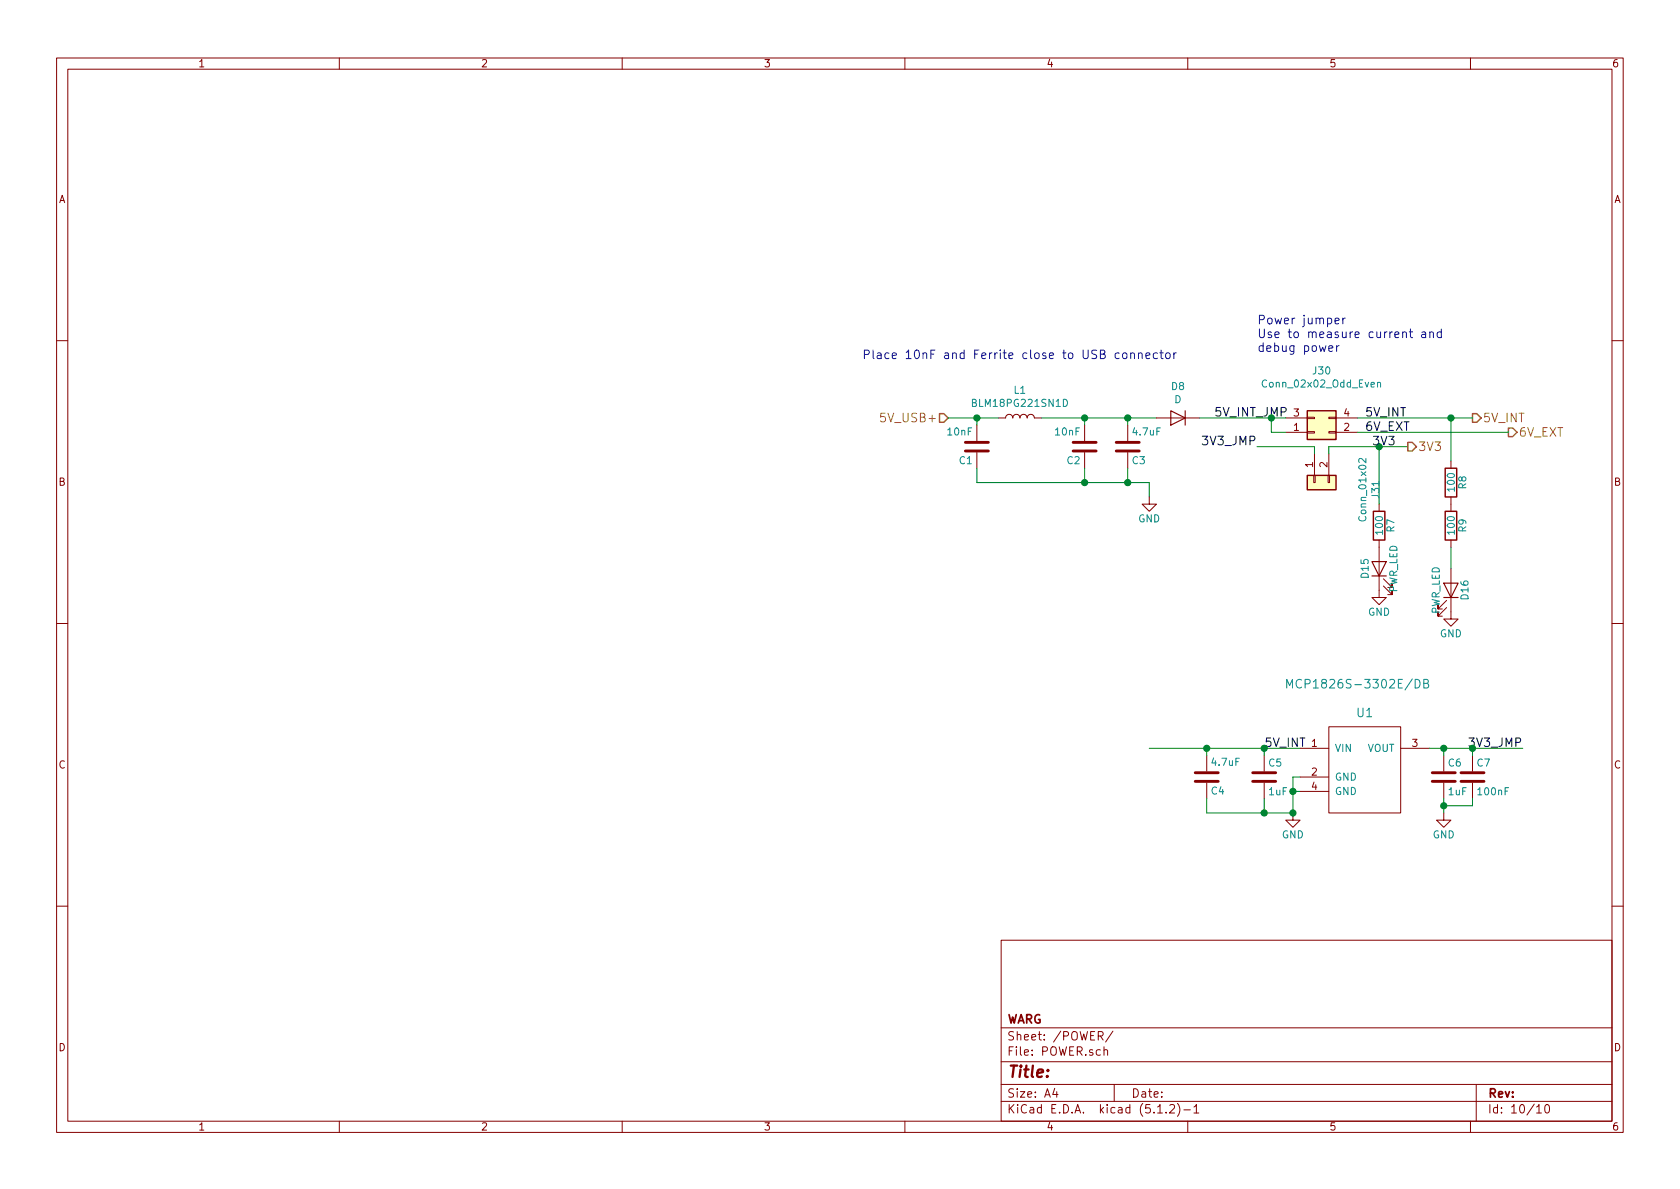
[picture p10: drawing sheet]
EESchema Schematic File Version 4
LIBS:ZP-Breakout-cache
EELAYER 29 0
EELAYER END
$Descr A4 11693 8268
encoding utf-8
Sheet 10 10
Title ""
Date ""
Rev ""
Comp "WARG"
Comment1 ""
Comment2 ""
Comment3 ""
Comment4 ""
$EndDescr
$Comp
L power:GND #PWR0105
U 1 1
P 9000 5650
F 0 "#PWR0105" H 9000 5400 50  0001 C CNN
F 1 "GND" H 9000 5500 50  0000 C CNN
F 2 "" H 9000 5650 50  0000 C CNN
F 3 "" H 9000 5650 50  0000 C CNN
	1    9000 5650
	1    0    0    -1  
$EndComp
$Comp
L Device:C C6
U 1 1
P 10050 5400
F 0 "C6" H 10075 5500 50  0000 L CNN
F 1 "1uF" H 10075 5300 50  0000 L CNN
F 2 "Capacitor_SMD:C_0603_1608Metric_Pad0.84x1.00mm_HandSolder" H 10088 5250 50  0001 C CNN
F 3 "https://search.murata.co.jp/Ceramy/image/img/A01X/G101/ENG/GRM188R61E105KA12-01.pdf" H 10050 5400 50  0001 C CNN
F 4 "CAPP-004" H 10050 5400 60  0001 C CNN "part_num"
	1    10050 5400
	1    0    0    -1  
$EndComp
$Comp
L power:GND #PWR0106
U 1 1
P 10050 5650
F 0 "#PWR0106" H 10050 5400 50  0001 C CNN
F 1 "GND" H 10050 5500 50  0000 C CNN
F 2 "" H 10050 5650 50  0000 C CNN
F 3 "" H 10050 5650 50  0000 C CNN
	1    10050 5650
	1    0    0    -1  
$EndComp
$Comp
L Device:C C7
U 1 1
P 10250 5400
F 0 "C7" H 10275 5500 50  0000 L CNN
F 1 "100nF" H 10275 5300 50  0000 L CNN
F 2 "Capacitor_SMD:C_0603_1608Metric_Pad0.84x1.00mm_HandSolder" H 10288 5250 50  0001 C CNN
F 3 "https://search.murata.co.jp/Ceramy/image/img/A01X/G101/ENG/GRM188R71E104KA01-01.pdf" H 10250 5400 50  0001 C CNN
F 4 "CAPP-005" H 10250 5400 60  0001 C CNN "part_num"
	1    10250 5400
	1    0    0    -1  
$EndComp
Text Label 8800 5200 0    59   ~ 0
5V_INT
Text Label 10600 5200 2    59   ~ 0
3V3_JMP
$Comp
L WARG:MCP1826S-3302E_DB U1
U 1 1
P 9550 5350
F 0 "U1" H 9500 5750 60  0000 C CNN
F 1 "MCP1826S-3302E/DB" H 9450 5950 60  0000 C CNN
F 2 "Package_TO_SOT_SMD:SOT-223" H 9400 5650 60  0001 C CNN
F 3 "http://ww1.microchip.com/downloads/en/DeviceDoc/22057B.pdf" H 9500 5750 60  0001 C CNN
F 4 "REGU-002" H 9600 5850 60  0001 C CNN "part_num"
	1    9550 5350
	1    0    0    -1  
$EndComp
Text Notes 8750 2450 0    60   ~ 0
Power jumper\nUse to measure current and\ndebug power
$Comp
L Device:C C5
U 1 1
P 8800 5400
F 0 "C5" H 8825 5500 50  0000 L CNN
F 1 "1uF" H 8825 5300 50  0000 L CNN
F 2 "Capacitor_SMD:C_0603_1608Metric_Pad0.84x1.00mm_HandSolder" H 8838 5250 50  0001 C CNN
F 3 "https://search.murata.co.jp/Ceramy/image/img/A01X/G101/ENG/GRM188R61E105KA12-01.pdf" H 8800 5400 50  0001 C CNN
F 4 "CAPP-004" H 8800 5400 60  0001 C CNN "part_num"
	1    8800 5400
	1    0    0    -1  
$EndComp
Wire Wire Line
	9000 5650 8800 5650
Wire Wire Line
	8800 5650 8800 5550
Wire Wire Line
	8800 5200 8800 5250
Wire Wire Line
	8800 5200 9050 5200
Wire Wire Line
	10250 5200 10250 5250
Connection ~ 10250 5200
Connection ~ 10050 5600
Wire Wire Line
	10250 5600 10050 5600
Wire Wire Line
	10250 5550 10250 5600
Connection ~ 10050 5200
Wire Wire Line
	10050 5550 10050 5600
Wire Wire Line
	10050 5200 10050 5250
Wire Wire Line
	9950 5200 10050 5200
Connection ~ 9000 5500
Wire Wire Line
	9000 5500 9050 5500
Wire Wire Line
	9000 5400 9000 5500
Wire Wire Line
	9050 5400 9000 5400
Wire Wire Line
	10250 5200 10600 5200
Wire Wire Line
	10050 5600 10050 5650
Wire Wire Line
	10050 5200 10250 5200
Wire Wire Line
	9000 5500 9000 5650
$Comp
L Connector_Generic:Conn_02x02_Odd_Even J30
U 1 1
P 9150 3000
F 0 "J30" H 9200 2575 50  0000 C CNN
F 1 "Conn_02x02_Odd_Even" H 9200 2666 50  0000 C CNN
F 2 "Connector_PinSocket_2.54mm:PinSocket_2x02_P2.54mm_Vertical" H 9150 3000 50  0001 C CNN
F 3 "~" H 9150 3000 50  0001 C CNN
F 4 "CONN-008" H 9150 3000 50  0001 C CNN "part_num"
	1    9150 3000
	1    0    0    1   
$EndComp
Text HLabel 6600 2900 0    60   Input ~ 0
5V_USB+
Text HLabel 10500 3000 2    60   Output ~ 0
6V_EXT
Text Label 9500 3000 0    60   ~ 0
6V_EXT
Connection ~ 9000 5650
Wire Wire Line
	6600 2900 6800 2900
$Comp
L Device:L L1
U 1 1
P 7100 2900
F 0 "L1" V 7290 2900 50  0000 C CNN
F 1 "BLM18PG221SN1D" V 7199 2900 50  0000 C CNN
F 2 "Inductors_SMD:L_0603_HandSoldering" H 7100 2900 50  0001 C CNN
F 3 "https://www.murata.com/en-us/products/productdata/8796738650142/ENFA0003.pdf" H 7100 2900 50  0001 C CNN
	1    7100 2900
	0    -1   -1   0   
$EndComp
Wire Wire Line
	7250 2900 7550 2900
$Comp
L Device:C C?
U 1 1
P 6800 3100
AR Path="/5B0F2007/6056D5B4" Ref="C?"  Part="1" 
AR Path="/5917F3C3/6056D5B4" Ref="C1"  Part="1" 
F 0 "C1" H 6825 3200 50  0000 L CNN
F 1 "10nF" H 6825 3000 50  0000 L CNN
F 2 "Capacitor_SMD:C_0603_1608Metric_Pad0.84x1.00mm_HandSolder" H 7140 3100 50  0001 C CNN
F 3 "https://search.murata.co.jp/Ceramy/image/img/A01X/G101/ENG/GRM188R71H103KA01-01.pdf" H 6800 3100 50  0001 C CNN
F 4 "CAPP-010" H 6800 3100 60  0001 C CNN "part_num"
	1    6800 3100
	-1   0    0    1   
$EndComp
$Comp
L Device:C C?
U 1 1
P 7550 3100
AR Path="/5B0F2007/6056DD2E" Ref="C?"  Part="1" 
AR Path="/5917F3C3/6056DD2E" Ref="C2"  Part="1" 
F 0 "C2" H 7575 3200 50  0000 L CNN
F 1 "10nF" H 7575 3000 50  0000 L CNN
F 2 "Capacitor_SMD:C_0603_1608Metric_Pad0.84x1.00mm_HandSolder" H 7890 3100 50  0001 C CNN
F 3 "https://search.murata.co.jp/Ceramy/image/img/A01X/G101/ENG/GRM188R71H103KA01-01.pdf" H 7550 3100 50  0001 C CNN
F 4 "CAPP-010" H 7550 3100 60  0001 C CNN "part_num"
	1    7550 3100
	-1   0    0    1   
$EndComp
Wire Wire Line
	6800 2950 6800 2900
Connection ~ 6800 2900
Wire Wire Line
	6800 2900 6950 2900
Wire Wire Line
	6800 3250 6800 3350
Wire Wire Line
	6800 3350 7550 3350
Wire Wire Line
	7550 3350 7550 3250
Wire Wire Line
	7550 2950 7550 2900
Connection ~ 7550 2900
$Comp
L Device:C C?
U 1 1
P 7850 3100
AR Path="/5918F046/60570BDD" Ref="C?"  Part="1" 
AR Path="/5917F3C3/60570BDD" Ref="C3"  Part="1" 
F 0 "C3" H 7875 3200 50  0000 L CNN
F 1 "4.7uF" H 7875 3000 50  0000 L CNN
F 2 "Capacitor_SMD:C_0603_1608Metric_Pad0.84x1.00mm_HandSolder" H 7888 2950 50  0001 C CNN
F 3 "http://www.samsungsem.com/kr/support/product-search/mlcc/CL10A475MP5LNNC.jsp" H 7850 3100 50  0001 C CNN
F 4 "CAPP-006" H 7850 3100 60  0001 C CNN "part_num"
	1    7850 3100
	1    0    0    1   
$EndComp
Wire Wire Line
	7550 3350 7850 3350
Wire Wire Line
	7850 3350 7850 3250
Connection ~ 7550 3350
Wire Wire Line
	7850 2950 7850 2900
Wire Wire Line
	7550 2900 7850 2900
Connection ~ 7850 2900
Wire Wire Line
	8000 3350 7850 3350
Connection ~ 7850 3350
Wire Wire Line
	8000 3450 8000 3350
$Comp
L power:GND #PWR0109
U 1 1
P 8000 3450
F 0 "#PWR0109" H 8000 3200 50  0001 C CNN
F 1 "GND" H 8000 3300 50  0000 C CNN
F 2 "" H 8000 3450 50  0000 C CNN
F 3 "" H 8000 3450 50  0000 C CNN
	1    8000 3450
	1    0    0    -1  
$EndComp
Wire Wire Line
	7850 2900 8050 2900
Text Label 8450 2900 0    60   ~ 0
5V_INT_JMP
Text Notes 6000 2500 0    60   ~ 0
Place 10nF and Ferrite close to USB connector
$Comp
L Device:C C?
U 1 1
P 8400 5400
AR Path="/5918F046/60580159" Ref="C?"  Part="1" 
AR Path="/5917F3C3/60580159" Ref="C4"  Part="1" 
F 0 "C4" H 8425 5500 50  0000 L CNN
F 1 "4.7uF" H 8425 5300 50  0000 L CNN
F 2 "Capacitor_SMD:C_0603_1608Metric_Pad0.84x1.00mm_HandSolder" H 8438 5250 50  0001 C CNN
F 3 "http://www.samsungsem.com/kr/support/product-search/mlcc/CL10A475MP5LNNC.jsp" H 8400 5400 50  0001 C CNN
F 4 "CAPP-006" H 8400 5400 60  0001 C CNN "part_num"
	1    8400 5400
	1    0    0    1   
$EndComp
Wire Wire Line
	8400 5550 8400 5650
Wire Wire Line
	8400 5650 8800 5650
Connection ~ 8800 5650
Wire Wire Line
	8400 5250 8400 5200
Wire Wire Line
	8400 5200 8800 5200
Connection ~ 8800 5200
Wire Wire Line
	8400 5200 8000 5200
Connection ~ 8400 5200
$Comp
L Device:D D8
U 1 1
P 8200 2900
F 0 "D8" H 8200 2684 50  0000 C CNN
F 1 "D" H 8200 2775 50  0000 C CNN
F 2 "Diode_SMD:D_PowerDI-123" H 8200 2900 50  0001 C CNN
F 3 "https://www.diodes.com/assets/Datasheets/ds30492.pdf" H 8200 2900 50  0001 C CNN
F 4 "DIOD-007" H 8200 2900 50  0001 C CNN "part_num"
	1    8200 2900
	-1   0    0    1   
$EndComp
Text Label 8750 3100 2    60   ~ 0
3V3_JMP
$Comp
L power:GND #PWR0107
U 1 1
P 9600 4100
F 0 "#PWR0107" H 9600 3850 50  0001 C CNN
F 1 "GND" H 9600 3950 50  0000 C CNN
F 2 "" H 9600 4100 50  0000 C CNN
F 3 "" H 9600 4100 50  0000 C CNN
	1    9600 4100
	1    0    0    -1  
$EndComp
$Comp
L Device:R R7
U 1 1
P 9600 3650
F 0 "R7" V 9680 3650 50  0000 C CNN
F 1 "100" V 9600 3650 50  0000 C CNN
F 2 "Resistor_SMD:R_0603_1608Metric_Pad0.84x1.00mm_HandSolder" V 9530 3650 50  0001 C CNN
F 3 "http://www.yageo.com/documents/recent/PYu-RC_Group_51_RoHS_L_10.pdf" H 9600 3650 50  0001 C CNN
F 4 "RESS-006" V 9600 3650 60  0001 C CNN "part_num"
	1    9600 3650
	1    0    0    -1  
$EndComp
$Comp
L Device:LED D15
U 1 1
P 9600 3950
F 0 "D15" H 9600 4050 50  0000 C CNN
F 1 "PWR_LED" H 9600 3850 50  0000 C CNN
F 2 "LED_SMD:LED_0603_1608Metric_Pad0.67x1.00mm_HandSolder" H 9600 3950 50  0001 C CNN
F 3 "http://optoelectronics.liteon.com/upload/download/DS22-2000-223/LTST-C191KRKT.PDF" H 9600 3950 50  0001 C CNN
F 4 "DIOD-003" H 9600 3950 60  0001 C CNN "part_num"
	1    9600 3950
	0    -1   -1   0   
$EndComp
Wire Wire Line
	9600 3100 9600 3500
Wire Wire Line
	9600 3100 9800 3100
Connection ~ 9600 3100
Text Label 9550 3100 0    59   ~ 0
3V3
Text HLabel 9800 3100 2    60   Output ~ 0
3V3
Text Label 9500 2900 0    59   ~ 0
5V_INT
$Comp
L Device:R R8
U 1 1
P 10100 3350
F 0 "R8" V 10180 3350 50  0000 C CNN
F 1 "100" V 10100 3350 50  0000 C CNN
F 2 "Resistor_SMD:R_0603_1608Metric_Pad0.84x1.00mm_HandSolder" V 10030 3350 50  0001 C CNN
F 3 "http://www.yageo.com/documents/recent/PYu-RC_Group_51_RoHS_L_10.pdf" H 10100 3350 50  0001 C CNN
F 4 "RESS-006" V 10100 3350 60  0001 C CNN "part_num"
	1    10100 3350
	1    0    0    -1  
$EndComp
$Comp
L power:GND #PWR0108
U 1 1
P 10100 4250
F 0 "#PWR0108" H 10100 4000 50  0001 C CNN
F 1 "GND" H 10100 4100 50  0000 C CNN
F 2 "" H 10100 4250 50  0000 C CNN
F 3 "" H 10100 4250 50  0000 C CNN
	1    10100 4250
	1    0    0    -1  
$EndComp
Wire Wire Line
	10100 3800 10100 3950
$Comp
L Device:R R9
U 1 1
P 10100 3650
F 0 "R9" V 10180 3650 50  0000 C CNN
F 1 "100" V 10100 3650 50  0000 C CNN
F 2 "Resistor_SMD:R_0603_1608Metric_Pad0.84x1.00mm_HandSolder" V 10030 3650 50  0001 C CNN
F 3 "http://www.yageo.com/documents/recent/PYu-RC_Group_51_RoHS_L_10.pdf" H 10100 3650 50  0001 C CNN
F 4 "RESS-006" V 10100 3650 60  0001 C CNN "part_num"
	1    10100 3650
	1    0    0    -1  
$EndComp
$Comp
L Device:LED D16
U 1 1
P 10100 4100
F 0 "D16" H 10100 4200 50  0000 C CNN
F 1 "PWR_LED" H 10100 4000 50  0000 C CNN
F 2 "LED_SMD:LED_0603_1608Metric_Pad0.67x1.00mm_HandSolder" H 10100 4100 50  0001 C CNN
F 3 "http://optoelectronics.liteon.com/upload/download/DS22-2000-223/LTST-C191KRKT.PDF" H 10100 4100 50  0001 C CNN
F 4 "DIOD-003" H 10100 4100 60  0001 C CNN "part_num"
	1    10100 4100
	0    1    -1   0   
$EndComp
Text HLabel 10250 2900 2    60   Output ~ 0
5V_INT
Wire Wire Line
	8350 2900 8850 2900
Wire Wire Line
	8850 2900 8950 2900
Connection ~ 8850 2900
Wire Wire Line
	8850 3000 8850 2900
Wire Wire Line
	8850 3000 8950 3000
$Comp
L Connector_Generic:Conn_01x02 J31
U 1 1
P 9150 3350
F 0 "J31" H 9200 2925 50  0000 C CNN
F 1 "Conn_01x02" H 9200 3016 50  0000 C CNN
F 2 "Connector_PinSocket_2.54mm:PinSocket_2x01_P2.54mm_Vertical" H 9150 3350 50  0001 C CNN
F 3 "~" H 9150 3350 50  0001 C CNN
F 4 "CONN-008" H 9150 3350 50  0001 C CNN "part_num"
	1    9150 3350
	0    -1   1    0   
$EndComp
Wire Wire Line
	9150 3100 9150 3150
Wire Wire Line
	8750 3100 9150 3100
Wire Wire Line
	9250 3150 9250 3100
Wire Wire Line
	9250 3100 9600 3100
Wire Wire Line
	9450 3000 10500 3000
Wire Wire Line
	10100 3200 10100 2900
Wire Wire Line
	9450 2900 10100 2900
Connection ~ 10100 2900
Wire Wire Line
	10100 2900 10250 2900
$EndSCHEMATC
